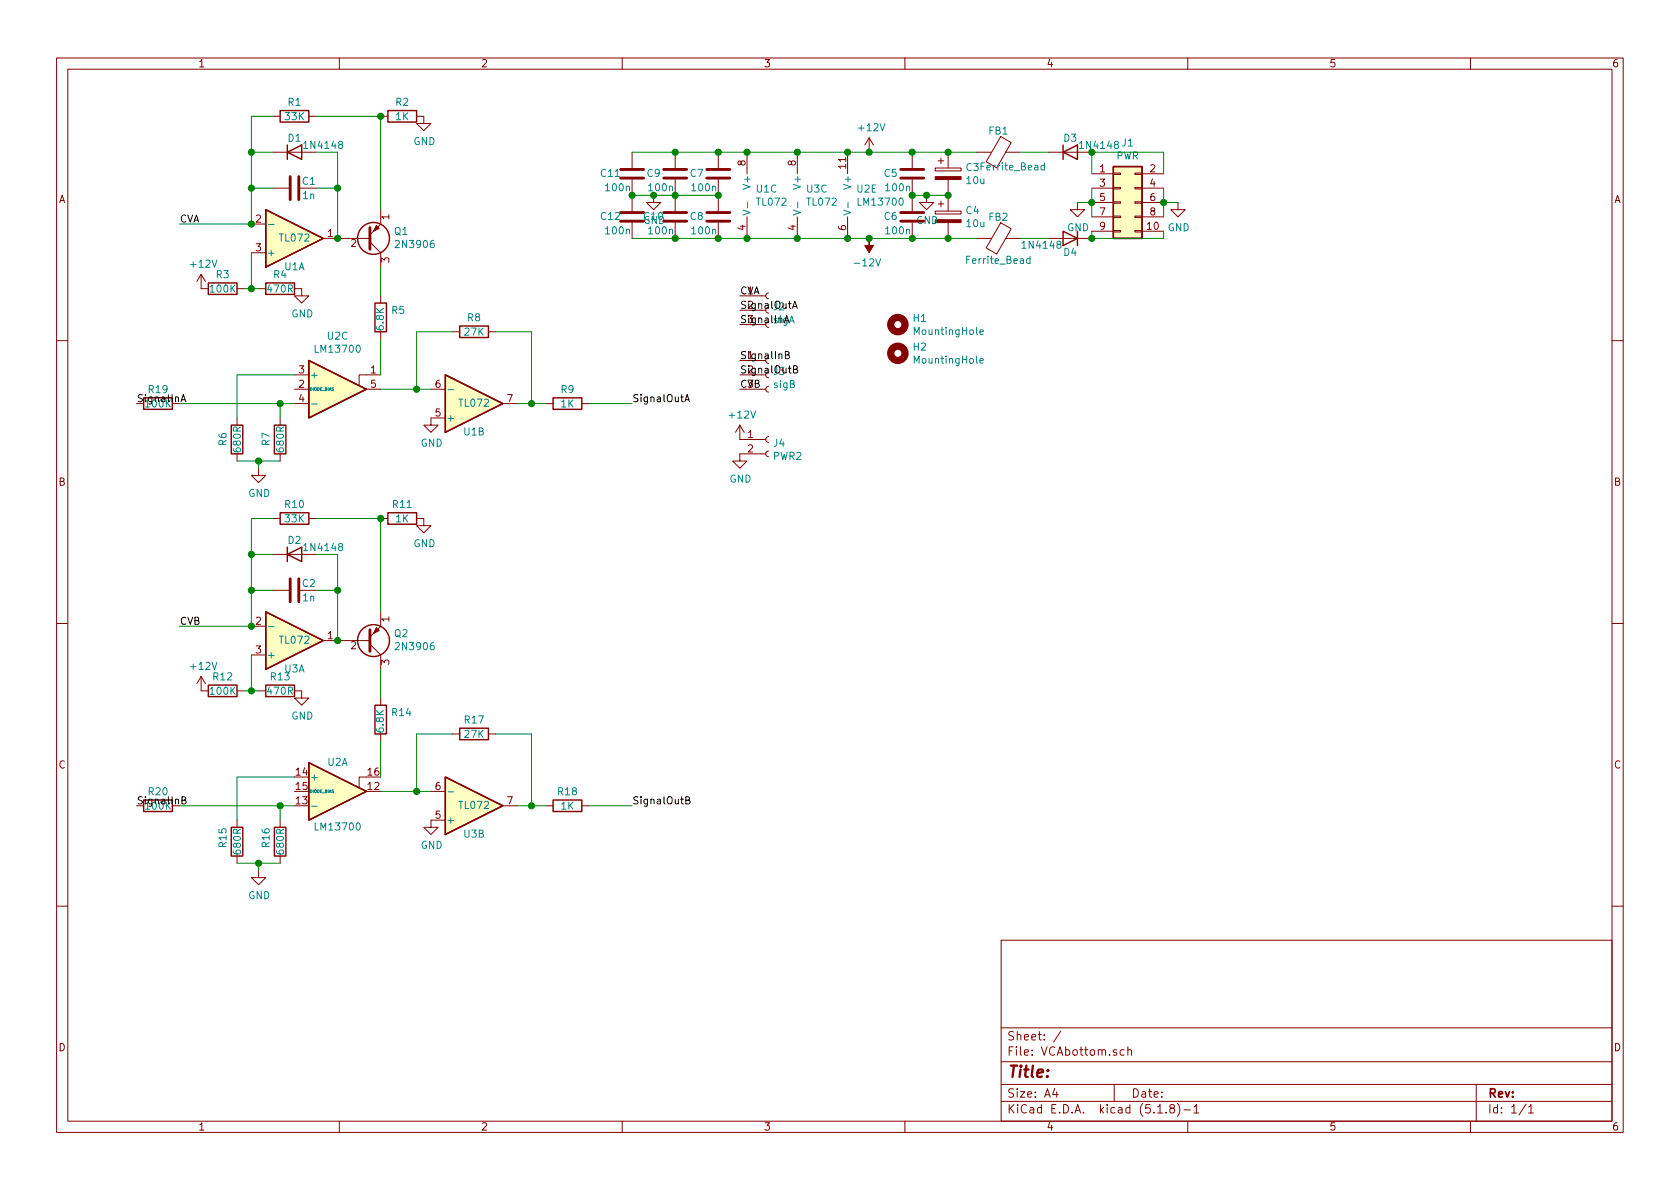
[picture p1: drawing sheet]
EESchema Schematic File Version 4
EELAYER 30 0
EELAYER END
$Descr A4 11693 8268
encoding utf-8
Sheet 1 1
Title ""
Date ""
Rev ""
Comp ""
Comment1 ""
Comment2 ""
Comment3 ""
Comment4 ""
$EndDescr
$Comp
L Amplifier_Operational:TL072 U1
U 1 1
P 2050 1650
F 0 "U1" H 2050 1850 50  0000 C CNN
F 1 "TL072" H 2050 1650 50  0000 C CNN
F 2 "Package_DIP:DIP-8_W7.62mm_Socket" H 2050 1650 50  0001 C CNN
F 3 "http://www.ti.com/lit/ds/symlink/tl071.pdf" H 2050 1650 50  0001 C CNN
	1    2050 1650
	1    0    0    1   
$EndComp
$Comp
L Amplifier_Operational:TL072 U1
U 2 1
P 3300 2800
F 0 "U1" H 3300 3000 50  0000 C CNN
F 1 "TL072" H 3300 2800 50  0000 C CNN
F 2 "Package_DIP:DIP-8_W7.62mm_Socket" H 3300 2800 50  0001 C CNN
F 3 "http://www.ti.com/lit/ds/symlink/tl071.pdf" H 3300 2800 50  0001 C CNN
	2    3300 2800
	1    0    0    1   
$EndComp
$Comp
L Amplifier_Operational:TL072 U3
U 3 1
P 5650 1350
F 0 "U3" H 5608 1396 50  0000 L CNN
F 1 "TL072" H 5608 1305 50  0000 L CNN
F 2 "Package_DIP:DIP-8_W7.62mm_Socket" H 5650 1350 50  0001 C CNN
F 3 "http://www.ti.com/lit/ds/symlink/tl071.pdf" H 5650 1350 50  0001 C CNN
	3    5650 1350
	1    0    0    -1  
$EndComp
$Comp
L Amplifier_Operational:LM13700 U2
U 1 1
P 2350 5500
F 0 "U2" H 2350 5300 50  0000 C CNN
F 1 "LM13700" H 2350 5750 50  0000 C CNN
F 2 "Package_DIP:DIP-16_W7.62mm_Socket" H 2050 5525 50  0001 C CNN
F 3 "http://www.ti.com/lit/ds/symlink/lm13700.pdf" H 2050 5525 50  0001 C CNN
	1    2350 5500
	1    0    0    1   
$EndComp
$Comp
L Amplifier_Operational:LM13700 U2
U 3 1
P 2350 2700
F 0 "U2" H 2350 2333 50  0000 C CNN
F 1 "LM13700" H 2350 2424 50  0000 C CNN
F 2 "Package_DIP:DIP-16_W7.62mm_Socket" H 2050 2725 50  0001 C CNN
F 3 "http://www.ti.com/lit/ds/symlink/lm13700.pdf" H 2050 2725 50  0001 C CNN
	3    2350 2700
	1    0    0    1   
$EndComp
$Comp
L Amplifier_Operational:LM13700 U2
U 5 1
P 6000 1350
F 0 "U2" H 5958 1396 50  0000 L CNN
F 1 "LM13700" H 5958 1305 50  0000 L CNN
F 2 "Package_DIP:DIP-16_W7.62mm_Socket" H 5700 1375 50  0001 C CNN
F 3 "http://www.ti.com/lit/ds/symlink/lm13700.pdf" H 5700 1375 50  0001 C CNN
	5    6000 1350
	1    0    0    -1  
$EndComp
$Comp
L Device:R R1
U 1 1
P 2050 800
F 0 "R1" V 1950 800 50  0000 C CNN
F 1 "33K" V 2050 800 50  0000 C CNN
F 2 "Resistor_THT:R_Axial_DIN0207_L6.3mm_D2.5mm_P7.62mm_Horizontal" V 1980 800 50  0001 C CNN
F 3 "~" H 2050 800 50  0001 C CNN
	1    2050 800 
	0    1    1    0   
$EndComp
$Comp
L Device:R R2
U 1 1
P 2800 800
F 0 "R2" V 2700 800 50  0000 C CNN
F 1 "1K" V 2800 800 50  0000 C CNN
F 2 "Resistor_THT:R_Axial_DIN0207_L6.3mm_D2.5mm_P7.62mm_Horizontal" V 2730 800 50  0001 C CNN
F 3 "~" H 2800 800 50  0001 C CNN
	1    2800 800 
	0    1    1    0   
$EndComp
$Comp
L Device:R R3
U 1 1
P 1550 2000
F 0 "R3" V 1450 2000 50  0000 C CNN
F 1 "100K" V 1550 2000 50  0000 C CNN
F 2 "Resistor_THT:R_Axial_DIN0207_L6.3mm_D2.5mm_P7.62mm_Horizontal" V 1480 2000 50  0001 C CNN
F 3 "~" H 1550 2000 50  0001 C CNN
	1    1550 2000
	0    1    1    0   
$EndComp
$Comp
L Device:R R4
U 1 1
P 1950 2000
F 0 "R4" V 1850 2000 50  0000 C CNN
F 1 "470R" V 1950 2000 50  0000 C CNN
F 2 "Resistor_THT:R_Axial_DIN0207_L6.3mm_D2.5mm_P7.62mm_Horizontal" V 1880 2000 50  0001 C CNN
F 3 "~" H 1950 2000 50  0001 C CNN
	1    1950 2000
	0    1    1    0   
$EndComp
$Comp
L Device:R R8
U 1 1
P 3300 2300
F 0 "R8" V 3200 2300 50  0000 C CNN
F 1 "27K" V 3300 2300 50  0000 C CNN
F 2 "Resistor_THT:R_Axial_DIN0207_L6.3mm_D2.5mm_P7.62mm_Horizontal" V 3230 2300 50  0001 C CNN
F 3 "~" H 3300 2300 50  0001 C CNN
	1    3300 2300
	0    1    1    0   
$EndComp
$Comp
L Device:R R9
U 1 1
P 3950 2800
F 0 "R9" V 3850 2800 50  0000 C CNN
F 1 "1K" V 3950 2800 50  0000 C CNN
F 2 "Resistor_THT:R_Axial_DIN0207_L6.3mm_D2.5mm_P7.62mm_Horizontal" V 3880 2800 50  0001 C CNN
F 3 "~" H 3950 2800 50  0001 C CNN
	1    3950 2800
	0    1    1    0   
$EndComp
$Comp
L Device:R R7
U 1 1
P 1950 3050
F 0 "R7" V 1850 3000 50  0000 L CNN
F 1 "680R" V 1950 2950 50  0000 L CNN
F 2 "Resistor_THT:R_Axial_DIN0207_L6.3mm_D2.5mm_P7.62mm_Horizontal" V 1880 3050 50  0001 C CNN
F 3 "~" H 1950 3050 50  0001 C CNN
	1    1950 3050
	1    0    0    -1  
$EndComp
$Comp
L Device:R R6
U 1 1
P 1650 3050
F 0 "R6" V 1550 3000 50  0000 L CNN
F 1 "680R" V 1650 2950 50  0000 L CNN
F 2 "Resistor_THT:R_Axial_DIN0207_L6.3mm_D2.5mm_P7.62mm_Horizontal" V 1580 3050 50  0001 C CNN
F 3 "~" H 1650 3050 50  0001 C CNN
	1    1650 3050
	1    0    0    -1  
$EndComp
$Comp
L Diode:1N4148 D1
U 1 1
P 2050 1050
F 0 "D1" H 2050 1150 50  0000 C CNN
F 1 "1N4148" H 2250 1100 50  0000 C CNN
F 2 "Diode_THT:D_DO-35_SOD27_P7.62mm_Horizontal" H 2050 875 50  0001 C CNN
F 3 "https://assets.nexperia.com/documents/data-sheet/1N4148_1N4448.pdf" H 2050 1050 50  0001 C CNN
	1    2050 1050
	1    0    0    -1  
$EndComp
$Comp
L Device:C C1
U 1 1
P 2050 1300
F 0 "C1" V 2000 1400 50  0000 C CNN
F 1 "1n" V 2100 1400 50  0000 C CNN
F 2 "Capacitor_THT:C_Disc_D7.5mm_W5.0mm_P7.50mm" H 2088 1150 50  0001 C CNN
F 3 "~" H 2050 1300 50  0001 C CNN
	1    2050 1300
	0    1    1    0   
$EndComp
Wire Wire Line
	1900 1300 1750 1300
Wire Wire Line
	1900 1050 1750 1050
Wire Wire Line
	1900 800  1750 800 
$Comp
L Transistor_BJT:2N3906 Q1
U 1 1
P 2550 1650
F 0 "Q1" H 2740 1604 50  0000 L CNN
F 1 "2N3906" H 2740 1695 50  0000 L CNN
F 2 "Package_TO_SOT_THT:TO-92_Inline" H 2750 1575 50  0001 L CIN
F 3 "https://www.onsemi.com/pub/Collateral/2N3906-D.PDF" H 2550 1650 50  0001 L CNN
	1    2550 1650
	1    0    0    1   
$EndComp
Wire Wire Line
	2200 1050 2350 1050
Wire Wire Line
	2350 1050 2350 1300
Connection ~ 2350 1650
Wire Wire Line
	2200 1300 2350 1300
Connection ~ 2350 1300
Wire Wire Line
	2350 1300 2350 1650
Wire Wire Line
	2200 800  2650 800 
Wire Wire Line
	1750 1750 1750 2000
Wire Wire Line
	1750 2000 1700 2000
Wire Wire Line
	1800 2000 1750 2000
Connection ~ 1750 2000
$Comp
L Device:R R5
U 1 1
P 2650 2200
F 0 "R5" H 2580 2154 50  0000 R CNN
F 1 "6.8K" V 2650 2300 50  0000 R CNN
F 2 "Resistor_THT:R_Axial_DIN0207_L6.3mm_D2.5mm_P7.62mm_Horizontal" V 2580 2200 50  0001 C CNN
F 3 "~" H 2650 2200 50  0001 C CNN
	1    2650 2200
	-1   0    0    1   
$EndComp
Wire Wire Line
	2650 1850 2650 2050
Wire Wire Line
	2650 2350 2650 2600
Wire Wire Line
	1650 2600 1650 2900
Wire Wire Line
	2050 2800 1950 2800
Wire Wire Line
	1950 2800 1950 2900
Wire Wire Line
	2650 2700 2900 2700
Wire Wire Line
	3600 2800 3700 2800
Wire Wire Line
	3450 2300 3700 2300
Wire Wire Line
	3700 2300 3700 2800
Connection ~ 3700 2800
Wire Wire Line
	3700 2800 3800 2800
Wire Wire Line
	3150 2300 2900 2300
Wire Wire Line
	2900 2300 2900 2700
Connection ~ 2900 2700
Wire Wire Line
	2900 2700 3000 2700
Connection ~ 1750 1300
Wire Wire Line
	1750 1300 1750 1550
Wire Wire Line
	1750 1050 1750 1300
Wire Wire Line
	1750 800  1750 1050
Connection ~ 1750 1050
Wire Wire Line
	2650 1450 2650 800 
Connection ~ 2650 800 
$Comp
L power:+12V #PWR0101
U 1 1
P 1400 2000
F 0 "#PWR0101" H 1400 1850 50  0001 C CNN
F 1 "+12V" H 1415 2173 50  0000 C CNN
F 2 "" H 1400 2000 50  0001 C CNN
F 3 "" H 1400 2000 50  0001 C CNN
	1    1400 2000
	1    0    0    -1  
$EndComp
$Comp
L power:GND #PWR0102
U 1 1
P 2100 2000
F 0 "#PWR0102" H 2100 1750 50  0001 C CNN
F 1 "GND" H 2105 1827 50  0000 C CNN
F 2 "" H 2100 2000 50  0001 C CNN
F 3 "" H 2100 2000 50  0001 C CNN
	1    2100 2000
	1    0    0    -1  
$EndComp
$Comp
L power:GND #PWR0103
U 1 1
P 1800 3250
F 0 "#PWR0103" H 1800 3000 50  0001 C CNN
F 1 "GND" H 1805 3077 50  0000 C CNN
F 2 "" H 1800 3250 50  0001 C CNN
F 3 "" H 1800 3250 50  0001 C CNN
	1    1800 3250
	1    0    0    -1  
$EndComp
Wire Wire Line
	1650 2600 2050 2600
Wire Wire Line
	1650 3200 1800 3200
Wire Wire Line
	1800 3200 1800 3250
Wire Wire Line
	1950 3200 1800 3200
Connection ~ 1800 3200
Wire Wire Line
	1950 2800 1250 2800
Connection ~ 1950 2800
Wire Wire Line
	1750 1550 1250 1550
Connection ~ 1750 1550
Wire Wire Line
	4100 2800 4400 2800
$Comp
L Amplifier_Operational:TL072 U3
U 1 1
P 2050 4450
F 0 "U3" H 2050 4650 50  0000 C CNN
F 1 "TL072" H 2050 4450 50  0000 C CNN
F 2 "Package_DIP:DIP-8_W7.62mm_Socket" H 2050 4450 50  0001 C CNN
F 3 "http://www.ti.com/lit/ds/symlink/tl071.pdf" H 2050 4450 50  0001 C CNN
	1    2050 4450
	1    0    0    1   
$EndComp
$Comp
L Amplifier_Operational:TL072 U3
U 2 1
P 3300 5600
F 0 "U3" H 3300 5800 50  0000 C CNN
F 1 "TL072" H 3300 5600 50  0000 C CNN
F 2 "Package_DIP:DIP-8_W7.62mm_Socket" H 3300 5600 50  0001 C CNN
F 3 "http://www.ti.com/lit/ds/symlink/tl071.pdf" H 3300 5600 50  0001 C CNN
	2    3300 5600
	1    0    0    1   
$EndComp
$Comp
L Amplifier_Operational:TL072 U1
U 3 1
P 5300 1350
F 0 "U1" H 5258 1396 50  0000 L CNN
F 1 "TL072" H 5258 1305 50  0000 L CNN
F 2 "Package_DIP:DIP-8_W7.62mm_Socket" H 5300 1350 50  0001 C CNN
F 3 "http://www.ti.com/lit/ds/symlink/tl071.pdf" H 5300 1350 50  0001 C CNN
	3    5300 1350
	1    0    0    -1  
$EndComp
$Comp
L Device:R R10
U 1 1
P 2050 3600
F 0 "R10" V 1950 3600 50  0000 C CNN
F 1 "33K" V 2050 3600 50  0000 C CNN
F 2 "Resistor_THT:R_Axial_DIN0207_L6.3mm_D2.5mm_P7.62mm_Horizontal" V 1980 3600 50  0001 C CNN
F 3 "~" H 2050 3600 50  0001 C CNN
	1    2050 3600
	0    1    1    0   
$EndComp
$Comp
L Device:R R11
U 1 1
P 2800 3600
F 0 "R11" V 2700 3600 50  0000 C CNN
F 1 "1K" V 2800 3600 50  0000 C CNN
F 2 "Resistor_THT:R_Axial_DIN0207_L6.3mm_D2.5mm_P7.62mm_Horizontal" V 2730 3600 50  0001 C CNN
F 3 "~" H 2800 3600 50  0001 C CNN
	1    2800 3600
	0    1    1    0   
$EndComp
$Comp
L Device:R R12
U 1 1
P 1550 4800
F 0 "R12" V 1450 4800 50  0000 C CNN
F 1 "100K" V 1550 4800 50  0000 C CNN
F 2 "Resistor_THT:R_Axial_DIN0207_L6.3mm_D2.5mm_P7.62mm_Horizontal" V 1480 4800 50  0001 C CNN
F 3 "~" H 1550 4800 50  0001 C CNN
	1    1550 4800
	0    1    1    0   
$EndComp
$Comp
L Device:R R13
U 1 1
P 1950 4800
F 0 "R13" V 1850 4800 50  0000 C CNN
F 1 "470R" V 1950 4800 50  0000 C CNN
F 2 "Resistor_THT:R_Axial_DIN0207_L6.3mm_D2.5mm_P7.62mm_Horizontal" V 1880 4800 50  0001 C CNN
F 3 "~" H 1950 4800 50  0001 C CNN
	1    1950 4800
	0    1    1    0   
$EndComp
$Comp
L Device:R R17
U 1 1
P 3300 5100
F 0 "R17" V 3200 5100 50  0000 C CNN
F 1 "27K" V 3300 5100 50  0000 C CNN
F 2 "Resistor_THT:R_Axial_DIN0207_L6.3mm_D2.5mm_P7.62mm_Horizontal" V 3230 5100 50  0001 C CNN
F 3 "~" H 3300 5100 50  0001 C CNN
	1    3300 5100
	0    1    1    0   
$EndComp
$Comp
L Device:R R18
U 1 1
P 3950 5600
F 0 "R18" V 3850 5600 50  0000 C CNN
F 1 "1K" V 3950 5600 50  0000 C CNN
F 2 "Resistor_THT:R_Axial_DIN0207_L6.3mm_D2.5mm_P7.62mm_Horizontal" V 3880 5600 50  0001 C CNN
F 3 "~" H 3950 5600 50  0001 C CNN
	1    3950 5600
	0    1    1    0   
$EndComp
$Comp
L Device:R R16
U 1 1
P 1950 5850
F 0 "R16" V 1850 5800 50  0000 L CNN
F 1 "680R" V 1950 5750 50  0000 L CNN
F 2 "Resistor_THT:R_Axial_DIN0207_L6.3mm_D2.5mm_P7.62mm_Horizontal" V 1880 5850 50  0001 C CNN
F 3 "~" H 1950 5850 50  0001 C CNN
	1    1950 5850
	1    0    0    -1  
$EndComp
$Comp
L Device:R R15
U 1 1
P 1650 5850
F 0 "R15" V 1550 5800 50  0000 L CNN
F 1 "680R" V 1650 5750 50  0000 L CNN
F 2 "Resistor_THT:R_Axial_DIN0207_L6.3mm_D2.5mm_P7.62mm_Horizontal" V 1580 5850 50  0001 C CNN
F 3 "~" H 1650 5850 50  0001 C CNN
	1    1650 5850
	1    0    0    -1  
$EndComp
$Comp
L Diode:1N4148 D2
U 1 1
P 2050 3850
F 0 "D2" H 2050 3950 50  0000 C CNN
F 1 "1N4148" H 2250 3900 50  0000 C CNN
F 2 "Diode_THT:D_DO-35_SOD27_P7.62mm_Horizontal" H 2050 3675 50  0001 C CNN
F 3 "https://assets.nexperia.com/documents/data-sheet/1N4148_1N4448.pdf" H 2050 3850 50  0001 C CNN
	1    2050 3850
	1    0    0    -1  
$EndComp
$Comp
L Device:C C2
U 1 1
P 2050 4100
F 0 "C2" V 2000 4200 50  0000 C CNN
F 1 "1n" V 2100 4200 50  0000 C CNN
F 2 "Capacitor_THT:C_Disc_D7.5mm_W5.0mm_P7.50mm" H 2088 3950 50  0001 C CNN
F 3 "~" H 2050 4100 50  0001 C CNN
	1    2050 4100
	0    1    1    0   
$EndComp
Wire Wire Line
	1900 4100 1750 4100
Wire Wire Line
	1900 3850 1750 3850
Wire Wire Line
	1900 3600 1750 3600
$Comp
L Transistor_BJT:2N3906 Q2
U 1 1
P 2550 4450
F 0 "Q2" H 2740 4404 50  0000 L CNN
F 1 "2N3906" H 2740 4495 50  0000 L CNN
F 2 "Package_TO_SOT_THT:TO-92_Inline" H 2750 4375 50  0001 L CIN
F 3 "https://www.onsemi.com/pub/Collateral/2N3906-D.PDF" H 2550 4450 50  0001 L CNN
	1    2550 4450
	1    0    0    1   
$EndComp
Wire Wire Line
	2200 3850 2350 3850
Wire Wire Line
	2350 3850 2350 4100
Connection ~ 2350 4450
Wire Wire Line
	2200 4100 2350 4100
Connection ~ 2350 4100
Wire Wire Line
	2350 4100 2350 4450
Wire Wire Line
	2200 3600 2650 3600
Wire Wire Line
	1750 4550 1750 4800
Wire Wire Line
	1750 4800 1700 4800
Wire Wire Line
	1800 4800 1750 4800
Connection ~ 1750 4800
$Comp
L Device:R R14
U 1 1
P 2650 5000
F 0 "R14" H 2580 4954 50  0000 R CNN
F 1 "6.8K" V 2650 5100 50  0000 R CNN
F 2 "Resistor_THT:R_Axial_DIN0207_L6.3mm_D2.5mm_P7.62mm_Horizontal" V 2580 5000 50  0001 C CNN
F 3 "~" H 2650 5000 50  0001 C CNN
	1    2650 5000
	-1   0    0    1   
$EndComp
Wire Wire Line
	2650 4650 2650 4850
Wire Wire Line
	2650 5150 2650 5400
Wire Wire Line
	1650 5400 1650 5700
Wire Wire Line
	2050 5600 1950 5600
Wire Wire Line
	1950 5600 1950 5700
Wire Wire Line
	2650 5500 2900 5500
Wire Wire Line
	3600 5600 3700 5600
Wire Wire Line
	3450 5100 3700 5100
Wire Wire Line
	3700 5100 3700 5600
Connection ~ 3700 5600
Wire Wire Line
	3700 5600 3800 5600
Wire Wire Line
	3150 5100 2900 5100
Wire Wire Line
	2900 5100 2900 5500
Connection ~ 2900 5500
Wire Wire Line
	2900 5500 3000 5500
Connection ~ 1750 4100
Wire Wire Line
	1750 4100 1750 4350
Wire Wire Line
	1750 3850 1750 4100
Wire Wire Line
	1750 3600 1750 3850
Connection ~ 1750 3850
Wire Wire Line
	2650 4250 2650 3600
Connection ~ 2650 3600
$Comp
L power:+12V #PWR0104
U 1 1
P 1400 4800
F 0 "#PWR0104" H 1400 4650 50  0001 C CNN
F 1 "+12V" H 1415 4973 50  0000 C CNN
F 2 "" H 1400 4800 50  0001 C CNN
F 3 "" H 1400 4800 50  0001 C CNN
	1    1400 4800
	1    0    0    -1  
$EndComp
$Comp
L power:GND #PWR0105
U 1 1
P 2100 4800
F 0 "#PWR0105" H 2100 4550 50  0001 C CNN
F 1 "GND" H 2105 4627 50  0000 C CNN
F 2 "" H 2100 4800 50  0001 C CNN
F 3 "" H 2100 4800 50  0001 C CNN
	1    2100 4800
	1    0    0    -1  
$EndComp
$Comp
L power:GND #PWR0106
U 1 1
P 1800 6050
F 0 "#PWR0106" H 1800 5800 50  0001 C CNN
F 1 "GND" H 1805 5877 50  0000 C CNN
F 2 "" H 1800 6050 50  0001 C CNN
F 3 "" H 1800 6050 50  0001 C CNN
	1    1800 6050
	1    0    0    -1  
$EndComp
Wire Wire Line
	1650 5400 2050 5400
Wire Wire Line
	1650 6000 1800 6000
Wire Wire Line
	1800 6000 1800 6050
Wire Wire Line
	1950 6000 1800 6000
Connection ~ 1800 6000
Wire Wire Line
	1950 5600 1250 5600
Connection ~ 1950 5600
Wire Wire Line
	1750 4350 1250 4350
Connection ~ 1750 4350
Wire Wire Line
	4100 5600 4400 5600
$Comp
L power:GND #PWR0107
U 1 1
P 2950 800
F 0 "#PWR0107" H 2950 550 50  0001 C CNN
F 1 "GND" H 2955 627 50  0000 C CNN
F 2 "" H 2950 800 50  0001 C CNN
F 3 "" H 2950 800 50  0001 C CNN
	1    2950 800 
	1    0    0    -1  
$EndComp
$Comp
L power:GND #PWR0108
U 1 1
P 2950 3600
F 0 "#PWR0108" H 2950 3350 50  0001 C CNN
F 1 "GND" H 2955 3427 50  0000 C CNN
F 2 "" H 2950 3600 50  0001 C CNN
F 3 "" H 2950 3600 50  0001 C CNN
	1    2950 3600
	1    0    0    -1  
$EndComp
$Comp
L power:GND #PWR0109
U 1 1
P 3000 2900
F 0 "#PWR0109" H 3000 2650 50  0001 C CNN
F 1 "GND" H 3005 2727 50  0000 C CNN
F 2 "" H 3000 2900 50  0001 C CNN
F 3 "" H 3000 2900 50  0001 C CNN
	1    3000 2900
	1    0    0    -1  
$EndComp
$Comp
L power:GND #PWR0110
U 1 1
P 3000 5700
F 0 "#PWR0110" H 3000 5450 50  0001 C CNN
F 1 "GND" H 3005 5527 50  0000 C CNN
F 2 "" H 3000 5700 50  0001 C CNN
F 3 "" H 3000 5700 50  0001 C CNN
	1    3000 5700
	1    0    0    -1  
$EndComp
$Comp
L Connector_Generic:Conn_02x05_Odd_Even J1
U 1 1
P 7800 1400
F 0 "J1" H 7850 1817 50  0000 C CNN
F 1 "PWR" H 7850 1726 50  0000 C CNN
F 2 "Connector_PinSocket_2.54mm:PinSocket_2x05_P2.54mm_Vertical" H 7800 1400 50  0001 C CNN
F 3 "~" H 7800 1400 50  0001 C CNN
	1    7800 1400
	1    0    0    -1  
$EndComp
$Comp
L Diode:1N4148 D3
U 1 1
P 7450 1050
F 0 "D3" H 7450 1150 50  0000 C CNN
F 1 "1N4148" H 7650 1100 50  0000 C CNN
F 2 "Diode_THT:D_DO-35_SOD27_P7.62mm_Horizontal" H 7450 875 50  0001 C CNN
F 3 "https://assets.nexperia.com/documents/data-sheet/1N4148_1N4448.pdf" H 7450 1050 50  0001 C CNN
	1    7450 1050
	1    0    0    -1  
$EndComp
$Comp
L Diode:1N4148 D4
U 1 1
P 7450 1650
F 0 "D4" H 7450 1750 50  0000 C CNN
F 1 "1N4148" H 7650 1700 50  0000 C CNN
F 2 "Diode_THT:D_DO-35_SOD27_P7.62mm_Horizontal" H 7450 1475 50  0001 C CNN
F 3 "https://assets.nexperia.com/documents/data-sheet/1N4148_1N4448.pdf" H 7450 1650 50  0001 C CNN
	1    7450 1650
	-1   0    0    1   
$EndComp
$Comp
L Device:Ferrite_Bead FB1
U 1 1
P 6950 1050
F 0 "FB1" V 6800 1050 50  0000 C CNN
F 1 "Ferrite_Bead" V 7050 1150 50  0000 C CNN
F 2 "Resistor_THT:R_Axial_DIN0207_L6.3mm_D2.5mm_P10.16mm_Horizontal" V 6880 1050 50  0001 C CNN
F 3 "~" H 6950 1050 50  0001 C CNN
	1    6950 1050
	0    1    1    0   
$EndComp
$Comp
L Device:Ferrite_Bead FB2
U 1 1
P 6950 1650
F 0 "FB2" V 6800 1650 50  0000 C CNN
F 1 "Ferrite_Bead" V 7100 1650 50  0000 C CNN
F 2 "Resistor_THT:R_Axial_DIN0207_L6.3mm_D2.5mm_P10.16mm_Horizontal" V 6880 1650 50  0001 C CNN
F 3 "~" H 6950 1650 50  0001 C CNN
	1    6950 1650
	0    1    1    0   
$EndComp
Wire Wire Line
	7600 1200 7600 1050
Wire Wire Line
	7600 1050 8100 1050
Wire Wire Line
	8100 1050 8100 1200
Connection ~ 7600 1050
Wire Wire Line
	8100 1600 8100 1650
Wire Wire Line
	8100 1650 7600 1650
Wire Wire Line
	7600 1650 7600 1600
Connection ~ 7600 1650
Wire Wire Line
	8100 1300 8100 1400
Connection ~ 8100 1400
Wire Wire Line
	8100 1400 8100 1500
Wire Wire Line
	7600 1300 7600 1400
Connection ~ 7600 1400
Wire Wire Line
	7600 1400 7600 1500
$Comp
L power:GND #PWR0111
U 1 1
P 7500 1400
F 0 "#PWR0111" H 7500 1150 50  0001 C CNN
F 1 "GND" H 7505 1227 50  0000 C CNN
F 2 "" H 7500 1400 50  0001 C CNN
F 3 "" H 7500 1400 50  0001 C CNN
	1    7500 1400
	1    0    0    -1  
$EndComp
$Comp
L power:GND #PWR0112
U 1 1
P 8200 1400
F 0 "#PWR0112" H 8200 1150 50  0001 C CNN
F 1 "GND" H 8205 1227 50  0000 C CNN
F 2 "" H 8200 1400 50  0001 C CNN
F 3 "" H 8200 1400 50  0001 C CNN
	1    8200 1400
	1    0    0    -1  
$EndComp
Wire Wire Line
	7500 1400 7600 1400
Wire Wire Line
	8100 1400 8200 1400
Wire Wire Line
	7300 1050 7100 1050
Wire Wire Line
	7300 1650 7100 1650
Wire Wire Line
	5900 1650 6050 1650
Wire Wire Line
	5900 1050 6050 1050
$Comp
L Device:C C5
U 1 1
P 6350 1200
F 0 "C5" H 6500 1200 50  0000 C CNN
F 1 "100n" H 6450 1300 50  0000 C CNN
F 2 "Capacitor_THT:C_Rect_L7.0mm_W2.0mm_P5.00mm" H 6388 1050 50  0001 C CNN
F 3 "~" H 6350 1200 50  0001 C CNN
	1    6350 1200
	-1   0    0    1   
$EndComp
Connection ~ 6350 1050
$Comp
L Device:C C6
U 1 1
P 6350 1500
F 0 "C6" H 6500 1500 50  0000 C CNN
F 1 "100n" H 6450 1600 50  0000 C CNN
F 2 "Capacitor_THT:C_Rect_L7.0mm_W2.0mm_P5.00mm" H 6388 1350 50  0001 C CNN
F 3 "~" H 6350 1500 50  0001 C CNN
	1    6350 1500
	-1   0    0    1   
$EndComp
Connection ~ 6350 1650
Wire Wire Line
	6600 1350 6450 1350
Connection ~ 6350 1350
Wire Wire Line
	5900 1650 5550 1650
Connection ~ 5900 1650
Connection ~ 5550 1650
Wire Wire Line
	5550 1650 5200 1650
Wire Wire Line
	5200 1050 5550 1050
Connection ~ 5900 1050
Connection ~ 5550 1050
Wire Wire Line
	5550 1050 5900 1050
$Comp
L power:GND #PWR0113
U 1 1
P 6450 1350
F 0 "#PWR0113" H 6450 1100 50  0001 C CNN
F 1 "GND" H 6455 1177 50  0000 C CNN
F 2 "" H 6450 1350 50  0001 C CNN
F 3 "" H 6450 1350 50  0001 C CNN
	1    6450 1350
	1    0    0    -1  
$EndComp
Connection ~ 6450 1350
Wire Wire Line
	6450 1350 6350 1350
$Comp
L Device:C C7
U 1 1
P 5000 1200
F 0 "C7" H 5150 1200 50  0000 C CNN
F 1 "100n" H 5100 1300 50  0000 C CNN
F 2 "Capacitor_THT:C_Rect_L7.0mm_W2.0mm_P5.00mm" H 5038 1050 50  0001 C CNN
F 3 "~" H 5000 1200 50  0001 C CNN
	1    5000 1200
	-1   0    0    1   
$EndComp
$Comp
L Device:C C8
U 1 1
P 5000 1500
F 0 "C8" H 5150 1500 50  0000 C CNN
F 1 "100n" H 5100 1600 50  0000 C CNN
F 2 "Capacitor_THT:C_Rect_L7.0mm_W2.0mm_P5.00mm" H 5038 1350 50  0001 C CNN
F 3 "~" H 5000 1500 50  0001 C CNN
	1    5000 1500
	-1   0    0    1   
$EndComp
$Comp
L Device:C C10
U 1 1
P 4700 1500
F 0 "C10" H 4850 1500 50  0000 C CNN
F 1 "100n" H 4800 1600 50  0000 C CNN
F 2 "Capacitor_THT:C_Rect_L7.0mm_W2.0mm_P5.00mm" H 4738 1350 50  0001 C CNN
F 3 "~" H 4700 1500 50  0001 C CNN
	1    4700 1500
	-1   0    0    1   
$EndComp
$Comp
L Device:C C9
U 1 1
P 4700 1200
F 0 "C9" H 4850 1200 50  0000 C CNN
F 1 "100n" H 4800 1300 50  0000 C CNN
F 2 "Capacitor_THT:C_Rect_L7.0mm_W2.0mm_P5.00mm" H 4738 1050 50  0001 C CNN
F 3 "~" H 4700 1200 50  0001 C CNN
	1    4700 1200
	-1   0    0    1   
$EndComp
$Comp
L Device:C C11
U 1 1
P 4400 1200
F 0 "C11" H 4550 1200 50  0000 C CNN
F 1 "100n" H 4500 1300 50  0000 C CNN
F 2 "Capacitor_THT:C_Rect_L7.0mm_W2.0mm_P5.00mm" H 4438 1050 50  0001 C CNN
F 3 "~" H 4400 1200 50  0001 C CNN
	1    4400 1200
	-1   0    0    1   
$EndComp
$Comp
L Device:C C12
U 1 1
P 4400 1500
F 0 "C12" H 4550 1500 50  0000 C CNN
F 1 "100n" H 4500 1600 50  0000 C CNN
F 2 "Capacitor_THT:C_Rect_L7.0mm_W2.0mm_P5.00mm" H 4438 1350 50  0001 C CNN
F 3 "~" H 4400 1500 50  0001 C CNN
	1    4400 1500
	-1   0    0    1   
$EndComp
Wire Wire Line
	5200 1650 5000 1650
Connection ~ 5200 1650
Connection ~ 4700 1650
Wire Wire Line
	4700 1650 4400 1650
Connection ~ 5000 1650
Wire Wire Line
	5000 1650 4700 1650
Wire Wire Line
	4400 1050 4700 1050
Connection ~ 5200 1050
Connection ~ 4700 1050
Wire Wire Line
	4700 1050 5000 1050
Connection ~ 5000 1050
Wire Wire Line
	5000 1050 5200 1050
Wire Wire Line
	4400 1350 4550 1350
Connection ~ 4400 1350
Connection ~ 5000 1350
Connection ~ 4700 1350
Wire Wire Line
	4700 1350 5000 1350
$Comp
L power:GND #PWR0114
U 1 1
P 4550 1350
F 0 "#PWR0114" H 4550 1100 50  0001 C CNN
F 1 "GND" H 4555 1177 50  0000 C CNN
F 2 "" H 4550 1350 50  0001 C CNN
F 3 "" H 4550 1350 50  0001 C CNN
	1    4550 1350
	1    0    0    -1  
$EndComp
Connection ~ 4550 1350
Wire Wire Line
	4550 1350 4700 1350
$Comp
L power:+12V #PWR0115
U 1 1
P 6050 1050
F 0 "#PWR0115" H 6050 900 50  0001 C CNN
F 1 "+12V" H 6065 1223 50  0000 C CNN
F 2 "" H 6050 1050 50  0001 C CNN
F 3 "" H 6050 1050 50  0001 C CNN
	1    6050 1050
	1    0    0    -1  
$EndComp
Connection ~ 6050 1050
Wire Wire Line
	6050 1050 6350 1050
$Comp
L power:-12V #PWR0116
U 1 1
P 6050 1650
F 0 "#PWR0116" H 6050 1750 50  0001 C CNN
F 1 "-12V" H 6065 1823 50  0000 C CNN
F 2 "" H 6050 1650 50  0001 C CNN
F 3 "" H 6050 1650 50  0001 C CNN
	1    6050 1650
	-1   0    0    1   
$EndComp
Connection ~ 6050 1650
Wire Wire Line
	6050 1650 6350 1650
$Comp
L Device:CP C3
U 1 1
P 6600 1200
F 0 "C3" H 6718 1246 50  0000 L CNN
F 1 "10u" H 6718 1155 50  0000 L CNN
F 2 "Capacitor_THT:CP_Radial_Tantal_D5.0mm_P2.50mm" H 6638 1050 50  0001 C CNN
F 3 "~" H 6600 1200 50  0001 C CNN
	1    6600 1200
	1    0    0    -1  
$EndComp
$Comp
L Device:CP C4
U 1 1
P 6600 1500
F 0 "C4" H 6718 1546 50  0000 L CNN
F 1 "10u" H 6718 1455 50  0000 L CNN
F 2 "Capacitor_THT:CP_Radial_Tantal_D5.0mm_P2.50mm" H 6638 1350 50  0001 C CNN
F 3 "~" H 6600 1500 50  0001 C CNN
	1    6600 1500
	1    0    0    -1  
$EndComp
Wire Wire Line
	6350 1650 6600 1650
Wire Wire Line
	6350 1050 6600 1050
Connection ~ 6600 1050
Wire Wire Line
	6600 1050 6800 1050
Connection ~ 6600 1350
Connection ~ 6600 1650
Wire Wire Line
	6600 1650 6800 1650
$Comp
L Connector:Conn_01x03_Female J2
U 1 1
P 5350 2150
F 0 "J2" H 5378 2176 50  0000 L CNN
F 1 "sigA" H 5378 2085 50  0000 L CNN
F 2 "Connector_PinSocket_2.54mm:PinSocket_1x03_P2.54mm_Vertical" H 5350 2150 50  0001 C CNN
F 3 "~" H 5350 2150 50  0001 C CNN
	1    5350 2150
	1    0    0    -1  
$EndComp
$Comp
L Connector:Conn_01x03_Female J3
U 1 1
P 5350 2600
F 0 "J3" H 5378 2626 50  0000 L CNN
F 1 "sigB" H 5378 2535 50  0000 L CNN
F 2 "Connector_PinSocket_2.54mm:PinSocket_1x03_P2.54mm_Vertical" H 5350 2600 50  0001 C CNN
F 3 "~" H 5350 2600 50  0001 C CNN
	1    5350 2600
	1    0    0    -1  
$EndComp
$Comp
L Connector:Conn_01x02_Female J4
U 1 1
P 5350 3050
F 0 "J4" H 5378 3026 50  0000 L CNN
F 1 "PWR2" H 5378 2935 50  0000 L CNN
F 2 "Connector_PinSocket_2.54mm:PinSocket_1x02_P2.54mm_Vertical" H 5350 3050 50  0001 C CNN
F 3 "~" H 5350 3050 50  0001 C CNN
	1    5350 3050
	1    0    0    -1  
$EndComp
Text Label 1250 1550 0    50   ~ 0
CVA
Text Label 1250 4350 0    50   ~ 0
CVB
Text Label 950  2800 0    50   ~ 0
SignalInA
Text Label 4400 2800 0    50   ~ 0
SignalOutA
Text Label 4400 5600 0    50   ~ 0
SignalOutB
Text Label 950  5600 0    50   ~ 0
SignalInB
Text Label 5150 2050 0    50   ~ 0
CVA
Text Label 5150 2250 0    50   ~ 0
SignalInA
Text Label 5150 2150 0    50   ~ 0
SignalOutA
Text Label 5150 2700 0    50   ~ 0
CVB
Text Label 5150 2500 0    50   ~ 0
SignalInB
Text Label 5150 2600 0    50   ~ 0
SignalOutB
$Comp
L power:+12V #PWR0117
U 1 1
P 5150 3050
F 0 "#PWR0117" H 5150 2900 50  0001 C CNN
F 1 "+12V" H 5165 3223 50  0000 C CNN
F 2 "" H 5150 3050 50  0001 C CNN
F 3 "" H 5150 3050 50  0001 C CNN
	1    5150 3050
	1    0    0    -1  
$EndComp
$Comp
L power:GND #PWR0118
U 1 1
P 5150 3150
F 0 "#PWR0118" H 5150 2900 50  0001 C CNN
F 1 "GND" H 5155 2977 50  0000 C CNN
F 2 "" H 5150 3150 50  0001 C CNN
F 3 "" H 5150 3150 50  0001 C CNN
	1    5150 3150
	1    0    0    -1  
$EndComp
$Comp
L Device:R R19
U 1 1
P 1100 2800
F 0 "R19" V 1000 2800 50  0000 C CNN
F 1 "100K" V 1100 2800 50  0000 C CNN
F 2 "Resistor_THT:R_Axial_DIN0207_L6.3mm_D2.5mm_P7.62mm_Horizontal" V 1030 2800 50  0001 C CNN
F 3 "~" H 1100 2800 50  0001 C CNN
	1    1100 2800
	0    1    1    0   
$EndComp
$Comp
L Device:R R20
U 1 1
P 1100 5600
F 0 "R20" V 1000 5600 50  0000 C CNN
F 1 "100K" V 1100 5600 50  0000 C CNN
F 2 "Resistor_THT:R_Axial_DIN0207_L6.3mm_D2.5mm_P7.62mm_Horizontal" V 1030 5600 50  0001 C CNN
F 3 "~" H 1100 5600 50  0001 C CNN
	1    1100 5600
	0    1    1    0   
$EndComp
$Comp
L Mechanical:MountingHole H1
U 1 1
P 6250 2250
F 0 "H1" H 6350 2296 50  0000 L CNN
F 1 "MountingHole" H 6350 2205 50  0000 L CNN
F 2 "MountingHole:MountingHole_3.2mm_M3" H 6250 2250 50  0001 C CNN
F 3 "~" H 6250 2250 50  0001 C CNN
	1    6250 2250
	1    0    0    -1  
$EndComp
$Comp
L Mechanical:MountingHole H2
U 1 1
P 6250 2450
F 0 "H2" H 6350 2496 50  0000 L CNN
F 1 "MountingHole" H 6350 2405 50  0000 L CNN
F 2 "MountingHole:MountingHole_3.2mm_M3" H 6250 2450 50  0001 C CNN
F 3 "~" H 6250 2450 50  0001 C CNN
	1    6250 2450
	1    0    0    -1  
$EndComp
$EndSCHEMATC
